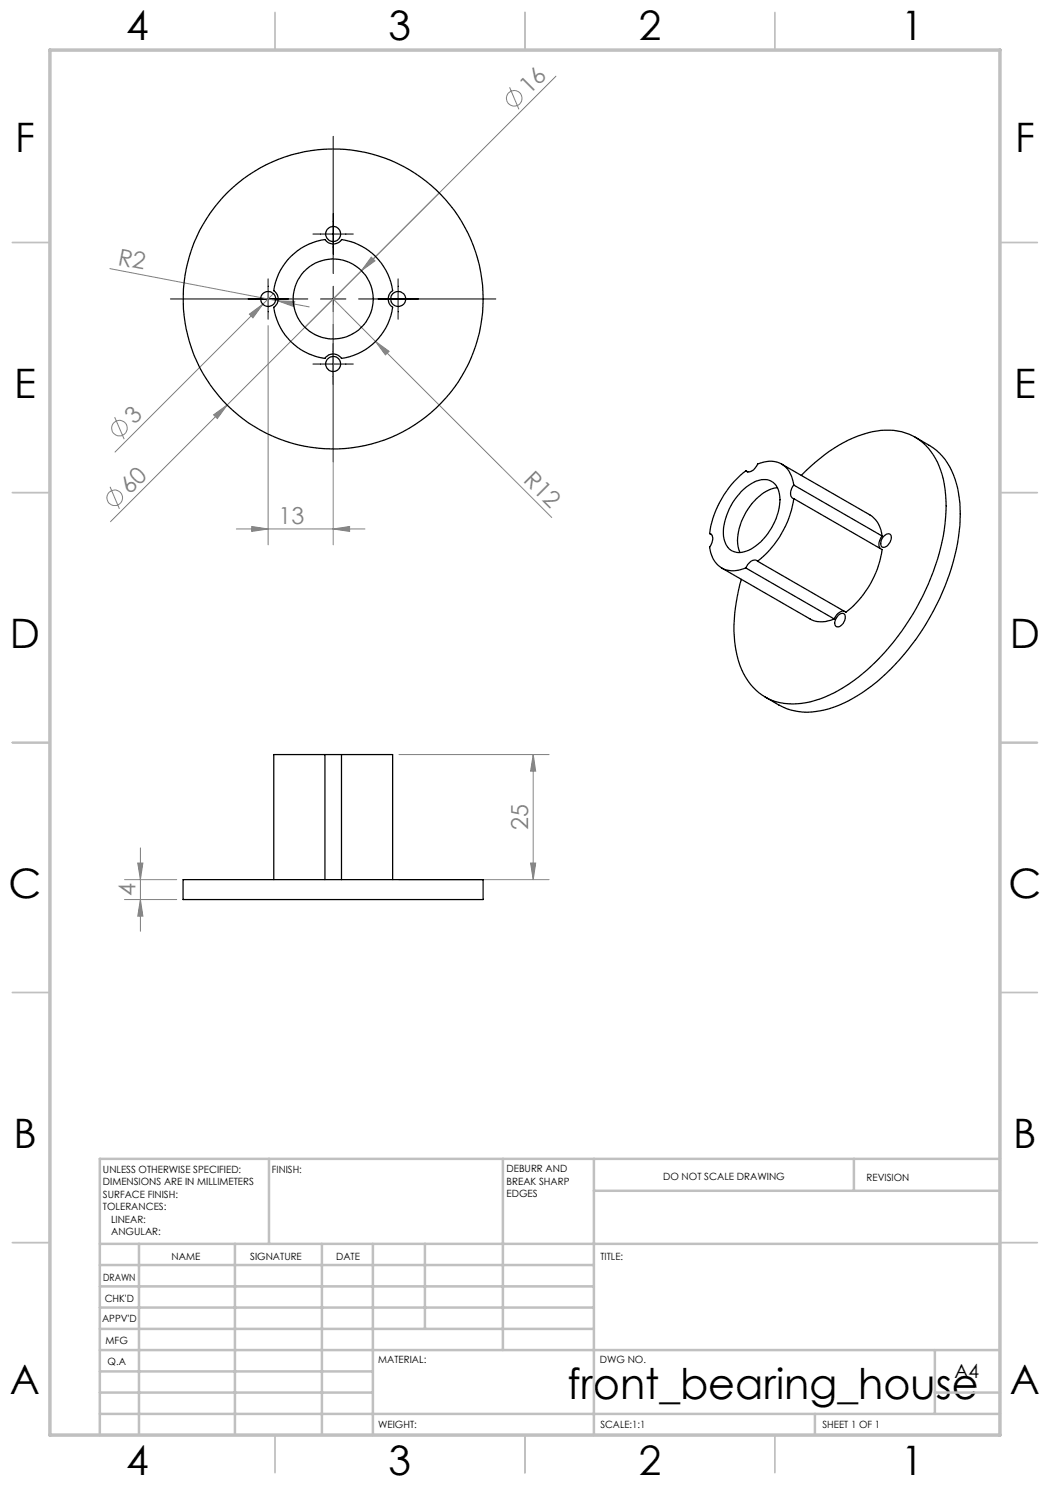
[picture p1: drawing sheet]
<svg xmlns="http://www.w3.org/2000/svg" width="210mm" height="297mm" viewBox="0 0 210 297" stroke-linecap="round" stroke-linejoin="round" font-family="sans-serif">
<g fill="none" stroke="#808080" stroke-width=".2">
<path d="M101.9 17.5l1.9 4.4M111.2 15.2l-89.1 89.1M22 53.7l33.6 6.5M54.7 58.7l-31.7 31.7M66.6 59.8l8.5 8.5M74.3 51.4l.7 .8-2.7 1.9zM49.9 62.8l2.7-1.9-2 2.7zM53.6 65.1v43.9M55.6 60.2l3.3 .1-.2 1zM55.6 60.2l6.2 1.2M66.6 61.1v47.9M75.1 68.3l2.7 2-.7 .7z"/>
<path d="M75.1 68.3l35.2 35.2M22 97.4l1.9 4.4M22.9 83.4l1.9 4.4M42.7 83l2.7-2-1.9 2.7zM47.3 105.8h25.7M50.3 105.3l3.3 .5-3.3 .5zM66.6 105.8l3.3-.5v1zM79.8 150.9h30M106.6 150.9l.5 3.3h-1zM106.6 150.9v25M24.9 175.9h10.4M24.9 179.9h10.4"/>
<path d="M27.6 172.6h1l-.5 3.3zM28.1 169.6v16.7M28.1 179.9l.5 3.3h-1zM79.8 175.9h30M106.1 172.6h1l-.5 3.3z"/>
<circle cx="102.8" cy="19.7" r="1.57"/>
<circle cx="22.9" cy="99.6" r="1.57"/>
<circle cx="23.9" cy="85.6" r="1.56"/>
</g>
<path d="M66.6 27.3v27.4M34.1 59.8h27.5M53.6 55.8v8M62.6 46.8h8.1M64.1 59.8h5.1M66.6 57.3v5M71.7 59.8h27.5M79.6 55.8v8M62.6 72.8h8.1M66.6 64.9v27.5" fill="none" stroke="#000" stroke-width=".2"/>
<g fill="none" stroke="#c0c0c0" stroke-width=".35">
<path d="M55 2.5v7.5M105 2.5v7.5M155 2.5v7.5M2.5 48.5h7.5M200 48.5h7.5M2.5 98.5h7.5M200 98.5h7.5M2.5 148.5h7.5M200 148.5h7.5M2.5 198.5h7.5M200 198.5h7.5M2.5 248.5h7.5"/>
<path d="M200 248.5h7.5M55 287v7.5M105 287v7.5M155 287v7.5"/>
</g>
<g fill="none" stroke="#c0c0c0" stroke-width=".5">
<path d="M53.8 231.8v17M100.6 231.8v38.2M118.8 231.8v55.2M118.8 238.2h81.2M170.8 231.8v6.4M200 231.8h-180v55.2M20 248.8h180M20 257.3h98.8M20 253h98.8M27.8 248.8v38.2M47 248.8v38.2M64.4 248.8v38.2"/>
<path d="M74.6 248.8v38.2M85 248.8v17M20 265.8h98.8M20 261.5h98.8M20 278.5h54.6M20 274.3h54.6M20 270h180M187 278.5h13M187 270v12.8M20 282.8h180M163 282.8v4.2"/>
</g>
<path d="M10 10h190v277h-190z" fill="none" stroke="#c0c0c0" stroke-width=".7"/>
<g fill="#808080">
<path d="M55.6 60.2l3.3 .1-.2 1z"/>
<path d="M74.3 51.4l.7 .8-2.7 1.9z"/>
<path d="M49.9 62.8l2.7-1.9-2 2.7z"/>
<path d="M42.7 83l2.7-2-1.9 2.7z"/>
<path d="M75.1 68.3l2.7 2-.7 .7z"/>
<path d="M50.3 105.3l3.3 .5-3.3 .5zM66.6 105.8l3.3-.5v1z"/>
<path d="M106.1 172.6h1l-.5 3.3zM106.6 150.9l.5 3.3h-1z"/>
<path d="M27.6 172.6h1l-.5 3.3zM28.1 179.9l.5 3.3h-1z"/>
</g>
<g fill="none" stroke="#000" stroke-width=".25">
<path d="M58.2 51.3a12 12 0 0 1 6.8-3.4 1.99 1.99 0 0 0 3.3 0 12 12 0 0 1 10.2 10.2 1.99 1.99 0 0 0 0 3.4 12 12 0 0 1-10.2 10.2 1.99 1.99 0 0 0-3.3 0 11.9 11.9 0 0 1-10.2-10.2 1.99 1.99 0 0 0 0-3.4 11.8 11.8 0 0 1 3.4-6.8zM148.2 98.3a6.6 6.6 0 0 1 5.3-2.3 3.4 3.4 0 0 1 2.5 3.4 11.9 11.9 0 0 1-6.8 10.8 3.1 3.1 0 0 1-4.4-2.4 11.4 11.4 0 0 1 3-9zM149.2 94.2a19.6 19.6 0 0 0-7.3 12.5M149.2 94.2a1.31 1.31 0 0 0 2-.8l.3-.6a4.8 4.8 0 0 1 6.3 1.4l.5 1 .4 1.8M149.2 94.2l.4 .2M155.5 97.5a8.1 8.1 0 0 0-5.5 3.8 10.8 10.8 0 0 0-2.3 8.4l.3 .8M156.3 92.8l17.7 10.2a5.4 5.4 0 0 1 2.4 4.2M158.7 99.7l17.7 10.2a19.4 19.4 0 0 1-7.2 12.5l-17.7-10.1M158.7 99.7a19.8 19.8 0 0 1-7.2 12.6M158.7 97a1.93 1.93 0 0 0-.2 2.7h.2M158.7 97l17.7 10.2M160.3 95.1a29.8 29.8 0 0 1 14.1-8.7 11.1 11.1 0 0 1 12.3 4.6 20.9 20.9 0 0 1 2.3 13.6 47.9 47.9 0 0 1-19.3 32.3 19.4 19.4 0 0 1-12.9 3.8 11.2 11.2 0 0 1-9.1-8.5 28.8 28.8 0 0 1 .6-16.3"/>
<path d="M183 87.4l2.8 1.7a13 13 0 0 1 5.9 9.5 35.9 35.9 0 0 1-3.2 19.8 47.2 47.2 0 0 1-16 20.1 18.9 18.9 0 0 1-12.8 3.8l-2.4-.6-1.5-.7-2.8-1.6M141.9 106.7a1.26 1.26 0 0 1 .5 1.8l-.5 .9a4.9 4.9 0 0 0 4.4 4.8l1.7-.2 1.2-.4M141.9 106.7l.4 .2M144.3 113.6l17.7 10.2a5.3 5.3 0 0 0 4.8 0M149.2 113.6l17.6 10.2M151.5 112.3a1.23 1.23 0 0 0-1.8 .4l-.5 .9M176.4 107.2a2.21 2.21 0 0 0-.4 2.5M176.8 107.2a.74 .74 0 0 1 .8-.5 .74 .74 0 0 1 .7 .7 1.88 1.88 0 0 1-1.8 2 1.66 1.66 0 0 1 .3-2.2zM167.6 123.1a.78 .78 0 0 1 1.1-.4 .78 .78 0 0 1 .3 1.1 1.68 1.68 0 0 1-1.7 1.5 1.6 1.6 0 0 1 .3-2.2zM168.8 122.2a2.27 2.27 0 0 0-2 1.6M65 150.9h-10.2v25M65 150.9h3.3"/>
<path d="M65 150.9v25M68.3 150.9h10.2v25M68.3 150.9v25M36.6 175.9h60v4h-60z"/>
<circle cx="53.6" cy="59.8" r="1.5"/>
<circle cx="66.6" cy="46.8" r="1.51"/>
<circle cx="66.6" cy="59.8" r="30"/>
<circle cx="66.6" cy="59.8" r="8"/>
<circle cx="79.6" cy="59.8" r="1.5"/>
<circle cx="66.6" cy="72.8" r="1.51"/>
</g>
<text font-size="8.5" x="113.5" y="279.7">front_bearing_house</text>
<g font-size="8.1">
<text x="25.2" y="8">4</text>
<text x="77.7" y="8">3</text>
<text x="127.7" y="8">2</text>
<text x="180.2" y="8">1</text>
<text x="3" y="30.4">F</text>
<text x="203" y="30.4">F</text>
<text x="2.8" y="79.6">E</text>
<text x="202.8" y="79.6">E</text>
<text x="2" y="129.6">D</text>
<text x="202" y="129.6">D</text>
<text x="1.7" y="179.6">C</text>
<text x="201.7" y="179.6">C</text>
<text x="2.7" y="229.6">B</text>
<text x="202.7" y="229.6">B</text>
<text x="2" y="278.9">A</text>
<text x="202" y="278.9">A</text>
<text x="25.2" y="295">4</text>
<text x="77.7" y="295">3</text>
<text x="127.7" y="295">2</text>
<text x="180.2" y="295">1</text>
</g>
<g font-size="4.7" fill="#808080">
<text x="105.9" y="19" transform="rotate(-45 105.9 19)">16</text>
<text x="23.4" y="53" transform="rotate(11 23.4 53)">R2</text>
<text x="26.9" y="85" transform="rotate(-45 26.9 85)">3</text>
<text x="26" y="98.9" transform="rotate(-45 26 98.9)">60</text>
<text x="104.5" y="96.2" transform="rotate(45 104.5 96.2)">R12</text>
<text x="55.7" y="104.8">13</text>
<text x="105.6" y="166" transform="rotate(-90 105.6 166)">25</text>
<text x="27.1" y="179.2" transform="rotate(-90 27.1 179.2)">4</text>
</g>
<text font-size="3.9" x="190.9" y="275.5">A4</text>
<g font-size="2">
<text x="20.6" y="234.6">UNLESS OTHERWISE SPECIFIED:</text>
<text x="20.6" y="237.1">DIMENSIONS ARE IN MILLIMETERS</text>
<text x="20.6" y="239.6">SURFACE FINISH:</text>
<text x="54.4" y="234.6">FINISH:</text>
<text x="101.3" y="234.5">DEBURR AND</text>
<text x="101.3" y="237">BREAK SHARP</text>
<text x="101.3" y="239.5">EDGES</text>
<text x="132.6" y="236">DO NOT SCALE DRAWING</text>
<text x="173.3" y="236.2">REVISION</text>
<text x="20.6" y="242.1">TOLERANCES:</text>
<text x="22.2" y="244.6">LINEAR:</text>
<text x="22.2" y="247.1">ANGULAR:</text>
<text x="34.3" y="252">NAME</text>
<text x="50" y="251.9">SIGNATURE</text>
<text x="67.2" y="251.9">DATE</text>
<text x="120.1" y="251.9">TITLE:</text>
<text x="20.6" y="256.1">DRAWN</text>
<text x="20.9" y="260.3">CHK'D</text>
<text x="20.4" y="264.4">APPV'D</text>
<text x="21.1" y="268.8">MFG</text>
<text x="21.5" y="273">Q.A</text>
<text x="75.6" y="272.5">MATERIAL:</text>
<text x="120" y="272.5">DWG NO.</text>
<text x="75.6" y="285.5">WEIGHT:</text>
<text x="120.1" y="285.6">SCALE:1:1</text>
<text x="164.5" y="285.6">SHEET 1 OF 1</text>
</g>
</svg>
